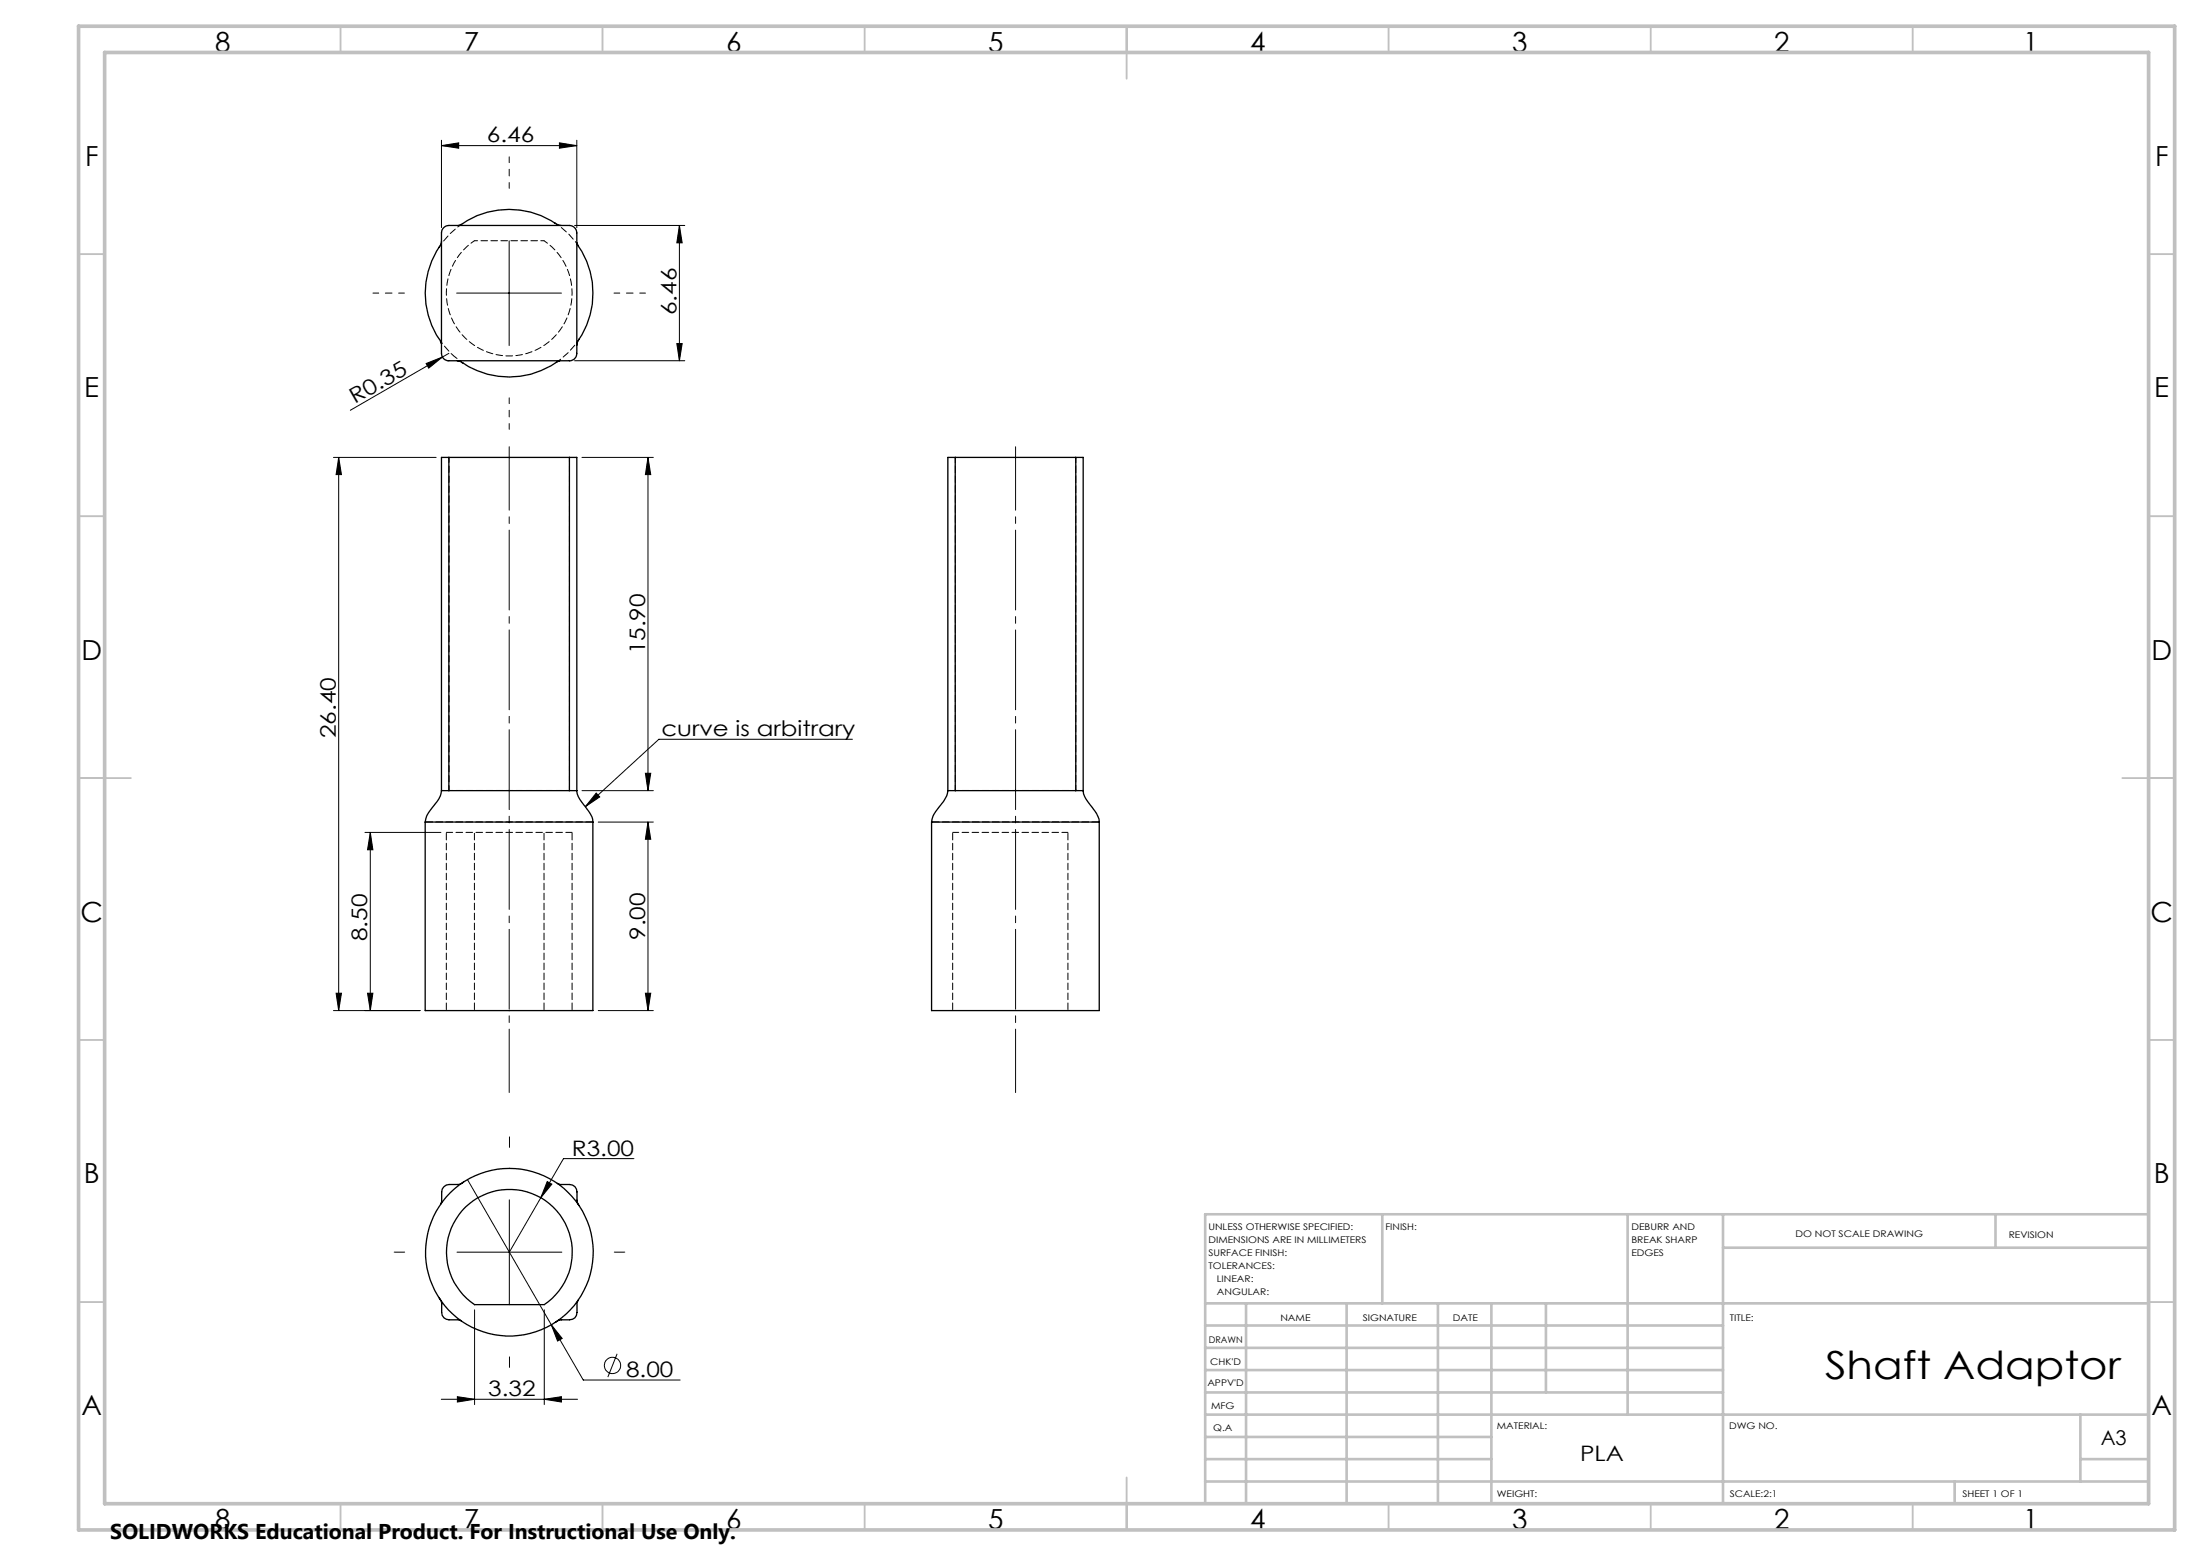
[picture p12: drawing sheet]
<svg xmlns="http://www.w3.org/2000/svg" width="420mm" height="297mm" viewBox="0 0 420 297" stroke-linecap="round" stroke-linejoin="round" font-family="sans-serif">
<g fill="none" stroke="#000" stroke-width=".19">
<path d="M84.2 27.8l3.3-.5v1zM84.2 26.8v16.7M84.2 27.8h25.9M106.8 27.3l3.3 .5-3.3 .5zM110.1 26.8v16.7M87.1 55.9h20M97.2 46v20M109.6 43h21.1M129.6 43l.6 3.4h-1zM129.6 43v25.9M81.3 69.4l3.1-1.2-2.6 2.1zM84.4 68.2l-17.5 10.1"/>
<path d="M85.7 67.4l-1.3 .8M109.6 68.9h21.1M129.2 65.6h1l-.6 3.3zM63.6 87.3h19.6M64.6 87.3v105.6M64.6 87.3l.6 3.3h-1.1zM111.1 87.3h13.6M123.6 87.3v63.6M123.6 87.3l.6 3.3h-1zM69.6 158.9h14.5M70.7 158.9v34M70.7 158.9l.5 3.3h-1.1z"/>
<path d="M111.1 150.9h13.6M113.8 151.4l.6 .7-2.7 1.9zM114.2 156.9h10.5M123.2 147.6h1l-.6 3.3zM123.6 156.9l.6 3.3h-1zM123.6 156.9v36M162.7 141.1h-37l-14 12.9M63.6 192.9h16.6M64.1 189.6h1.1l-.6 3.3zM70.1 189.6h1.1l-.5 3.3zM114.2 192.9h10.5M123.2 189.6h1l-.6 3.3z"/>
<path d="M87.2 239h20M89.2 225.2l22.1 38.2h18.5M97.2 229v20M103.2 228.6l-6 10.4M104.4 225.5l.9 .5-2.1 2.6zM121 221.2h-13.5l-4.3 7.4M90.6 250v18.1M103.9 250v18.1M105.2 252.9l2.1 2.6-.9 .5zM117.8 258.4l-1.8 4.5M84.2 267.1h26M87.3 266.6l3.3 .5-3.3 .5z"/>
<path d="M103.9 267.1l3.2-.5v1z"/>
<circle cx="116.9" cy="260.6" r="1.55"/>
</g>
<path d="M97.2 219v-2M77.2 239h-2M117.2 239h2M97.2 259v2" fill="none" stroke="#000" stroke-width=".19" stroke-dasharray="15.2 1.3 1.3 1.3"/>
<path d="M97.2 35.9v-6M77.2 55.9h-6M117.2 55.9h6M97.2 75.9v6" fill="none" stroke="#000" stroke-width=".19" stroke-dasharray="15.2 1.3 1.3 1.3" stroke-dashoffset="14.1"/>
<path d="M97.2 85.3v123.2M193.8 85.3v123.2" fill="none" stroke="#000" stroke-width=".19" stroke-dasharray="15.2 1.3 1.3 1.3" stroke-dashoffset="3.1"/>
<g fill="none" stroke="#c0c0c0" stroke-width=".35">
<path d="M65 5v5M115 5v5M165 5v5M215 5v10M265 5v5M315 5v5M365 5v5M15 48.5h5M410 48.5h5M15 98.5h5M410 98.5h5M15 148.5h10"/>
<path d="M405 148.5h10M15 198.5h5M410 198.5h5M15 248.5h5M410 248.5h5M65 287v5M115 287v5M165 287v5M215 282v10M265 287v5M315 287v5M365 287v5"/>
</g>
<g fill="none" stroke="#c0c0c0" stroke-width=".5">
<path d="M263.8 231.8v17M310.6 231.8v38.2M328.8 231.8v55.2M328.8 238.2h81.2M380.8 231.8v6.4M410 231.8h-180v55.2M230 248.8h180M230 257.3h98.8M230 253h98.8M237.8 248.8v38.2M257 248.8v38.2M274.4 248.8v38.2"/>
<path d="M284.6 248.8v38.2M295 248.8v17M230 265.8h98.8M230 261.5h98.8M230 278.5h54.6M230 274.3h54.6M230 270h180M397 278.5h13M397 270v12.8M230 282.8h180M373 282.8v4.2"/>
</g>
<path d="M15 5h400v287h-400zM20 10h390v277h-390z" fill="none" stroke="#c0c0c0" stroke-width=".7"/>
<g fill="#000">
<path d="M81.3 69.4l3.1-1.2-2.6 2.1zM113.8 151.4l.6 .7-2.7 1.9z"/>
<path d="M84.2 27.8l3.3-.5v1zM106.8 27.3l3.3 .5-3.3 .5zM105.2 252.9l1.2 3.1 .9-.5zM104.4 225.5l-1.2 3.1 2.1-2.6z"/>
<path d="M64.6 87.3l.6 3.3h-1.1zM64.1 189.6h1.1l-.6 3.3zM70.7 158.9l.5 3.3h-1.1zM70.1 189.6h1.1l-.5 3.3zM123.6 87.3l.6 3.3h-1zM123.2 147.6h1l-.6 3.3zM129.6 43l.6 3.4h-1zM129.2 65.6h1l-.6 3.3z"/>
<path d="M123.2 189.6h1l-.6 3.3zM123.6 156.9l.6 3.3h-1z"/>
<path d="M103.9 267.1l3.2-.5v1zM87.3 266.6l3.3 .5-3.3 .5z"/>
</g>
<g fill="none" stroke="#000" stroke-width=".25">
<path d="M84.2 46v.5a16.2 16.2 0 0 0-.1 18.6M84.7 43.5l.4-.4 .6-.1h23a1.45 1.45 0 0 1 1.4 1.4v23a1.39 1.39 0 0 1-1.4 1.5h-23a1.39 1.39 0 0 1-1.5-1.5v-23l.1-.5zM105.9 42.6a16.2 16.2 0 0 0-18.2 .4h-.2M105.9 42.6l.7 .4h.5M110.1 46.4l.2 .4M110.2 46.8a15.9 15.9 0 0 1 .3 17.9M84 65.1l.2 .5M87.2 68.9l.7 .1 .5 .4M106.8 68.9h-.2a16.2 16.2 0 0 1-18.2 .4M110.5 64.7l-.4 .7v.5M85.7 87.3h-1.5v63.6M85.7 87.3v63.6"/>
<path d="M85.7 87.3h23M108.7 87.3h1.4v63.6M108.7 87.3v63.6M182.3 87.3h-1.4v63.6M182.3 87.3h23M182.3 87.3v63.6M205.3 87.3h1.4v63.6M205.3 87.3v63.6M81.1 156.9v36h32v-36M81.1 156.9h32M84.2 150.9a5.6 5.6 0 0 1-1.7 3.3 5 5 0 0 0-1.4 2.7M84.2 150.9h1.5"/>
<path d="M85.7 150.9h23M108.7 150.9h1.4M110.1 150.9a5.9 5.9 0 0 0 1.7 3.3l.5 .6a3.3 3.3 0 0 1 .8 2.1M177.8 156.9v36h32v-36M177.8 156.9h32M180.9 150.9a6.2 6.2 0 0 1-1.8 3.3 5 5 0 0 0-1.3 2.7M180.9 150.9h1.4M182.3 150.9h23M205.3 150.9h1.4M206.7 150.9a5.9 5.9 0 0 0 1.8 3.3l.5 .6a3.9 3.9 0 0 1 .8 2.1M88.4 225.6l-1 .5a3.5 3.5 0 0 0-2.7 .4 4.2 4.2 0 0 0-.5 3l-.1 .4M88.8 230.4a12 12 0 0 1 17.7 1.1 12 12 0 0 1-2.6 17.5h-13.3a12.1 12.1 0 0 1-1.8-18.6z"/>
<path d="M106.4 225.9l.3 .1a4.4 4.4 0 0 1 3 .5 4 4 0 0 1 .4 2.7l.4 .9M83.8 247.8l.4 .5 .1 .5a3.6 3.6 0 0 0 .4 2.7l1 .4h1.9l.5 .2M110.1 248.6v1.9a1.33 1.33 0 0 1-1.4 1.4l-1.9 .1-.8 .4M110.3 248.2l-.2 .4"/>
<circle cx="97.2" cy="239" r="16"/>
</g>
<path d="M103.8 45.9h-13.3M84.1 65.1l2.4 2.8M84.3 150.9h1.4M108.7 150.9h1.4M180.9 150.9h1.4M205.3 150.9h1.4" fill="none" stroke="#000" stroke-width=".19" stroke-dasharray="1.3 .6" stroke-dashoffset=".7"/>
<path d="M85.7 150.9h23M205.3 150.9h-23" fill="none" stroke="#000" stroke-width=".19" stroke-dasharray="1.3 .6" stroke-dashoffset=".6"/>
<path d="M85.2 158.9v34M90.5 158.9v34M103.8 158.9v34M181.8 158.9v34M203.8 158.9v34M109.2 192.9v-34" fill="none" stroke="#000" stroke-width=".19" stroke-dasharray="1.3 .6" stroke-dashoffset="-.2"/>
<path d="M85.2 158.9h24M181.8 158.9h22" fill="none" stroke="#000" stroke-width=".19" stroke-dasharray="1.3 .6" stroke-dashoffset=".1"/>
<path d="M85.7 87.3v63.6M108.7 87.3v63.6M182.3 87.3v63.6M205.3 87.3v63.6" fill="none" stroke="#000" stroke-width=".19" stroke-dasharray="1.3 .6" stroke-dashoffset=".3"/>
<path d="M113.2 156.9h-32M209.8 156.9h-32" fill="none" stroke="#000" stroke-width=".19" stroke-dasharray="1.3 .6" stroke-dashoffset="-.1"/>
<path d="M88 42.8a14.4 14.4 0 0 0-4.2 4.4M110.3 46.8a14.4 14.4 0 0 0-4.4-4.2M86.5 67.9l1.9 1.4M106.3 69a14.4 14.4 0 0 0 4.2-4.3" fill="none" stroke="#000" stroke-width=".19" stroke-dasharray="1.3 .6" stroke-dashoffset=".4"/>
<path d="M84.3 46h.1M110.1 46.3h.1M84.3 65.5v.1M110.1 65.9h.1" fill="none" stroke="#000" stroke-width=".19" stroke-dasharray="1.3 .6"/>
<path d="M90.5 45.9a12 12 0 0 0-2.4 17.9 12 12 0 0 0 18.1 0 12 12 0 0 0-2.4-17.9" fill="none" stroke="#000" stroke-width=".19" stroke-dasharray="1.3 .6" stroke-dashoffset=".5"/>
<text font-size="7.4" x="348.3" y="263.3">Shaft Adaptor</text>
<g font-size="5.3">
<text x="41" y="9.9">8</text>
<text x="88.5" y="9.9">7</text>
<text x="138.5" y="9.9">6</text>
<text x="188.5" y="9.9">5</text>
<text x="238.5" y="9.9">4</text>
<text x="288.5" y="9.9">3</text>
<text x="338.5" y="9.9">2</text>
<text x="386" y="9.9">1</text>
<text x="16.2" y="31.7">F</text>
<text x="411.2" y="31.7">F</text>
<text x="16.1" y="75.9">E</text>
<text x="411.1" y="75.9">E</text>
<text x="15.5" y="125.9">D</text>
<text x="410.5" y="125.9">D</text>
<text x="15.4" y="175.9">C</text>
<text x="410.4" y="175.9">C</text>
<text x="16" y="225.9">B</text>
<text x="411" y="225.9">B</text>
<text x="15.5" y="270.2">A</text>
<text x="410.5" y="270.2">A</text>
<text x="41" y="291.9">8</text>
<text x="88.5" y="291.9">7</text>
<text x="138.5" y="291.9">6</text>
<text x="188.5" y="291.9">5</text>
<text x="238.5" y="291.9">4</text>
<text x="288.5" y="291.9">3</text>
<text x="338.5" y="291.9">2</text>
<text x="386" y="291.9">1</text>
</g>
<g font-size="4.1">
<text x="92.9" y="27.2">6.46</text>
<text x="129.1" y="60.1" transform="rotate(-90 129.1 60.1)">6.46</text>
<text x="67.7" y="77.2" transform="rotate(-30 67.7 77.2)">R0.35</text>
<text x="123.1" y="124.9" transform="rotate(-90 123.1 124.9)">15.90</text>
<text x="64.1" y="140.9" transform="rotate(-90 64.1 140.9)">26.40</text>
<text x="126.2" y="140.5">curve is arbitrary</text>
<text x="70.1" y="179.7" transform="rotate(-90 70.1 179.7)">8.50</text>
<text x="123.1" y="179.4" transform="rotate(-90 123.1 179.4)">9.00</text>
<text x="109.1" y="220.6">R3.00</text>
<text x="119.5" y="262.8">8.00</text>
<text x="93.1" y="266.5">3.32</text>
<text x="301.5" y="278.9">PLA</text>
<text x="21" y="293.7">SOLIDWORKS Educational Product. For Instructional Use Only.</text>
</g>
<text font-size="3.9" x="400.9" y="275.8">A3</text>
<g font-size="1.7">
<text x="230.6" y="234.8">UNLESS OTHERWISE SPECIFIED:</text>
<text x="230.6" y="237.3">DIMENSIONS ARE IN MILLIMETERS</text>
<text x="230.6" y="239.8">SURFACE FINISH:</text>
<text x="264.4" y="234.8">FINISH:</text>
<text x="311.3" y="234.7">DEBURR AND</text>
<text x="311.3" y="237.2">BREAK SHARP</text>
<text x="311.3" y="239.7">EDGES</text>
<text x="342.6" y="236.2">DO NOT SCALE DRAWING</text>
<text x="383.3" y="236.4">REVISION</text>
<text x="230.6" y="242.3">TOLERANCES:</text>
<text x="232.2" y="244.8">LINEAR:</text>
<text x="232.2" y="247.3">ANGULAR:</text>
<text x="230.6" y="256.3">DRAWN</text>
<text x="244.3" y="252.2">NAME</text>
<text x="260" y="252.1">SIGNATURE</text>
<text x="277.2" y="252.1">DATE</text>
<text x="330.1" y="252.1">TITLE:</text>
<text x="230.9" y="260.5">CHK'D</text>
<text x="230.4" y="264.6">APPV'D</text>
<text x="231.1" y="269">MFG</text>
<text x="231.5" y="273.2">Q.A</text>
<text x="285.6" y="272.7">MATERIAL:</text>
<text x="330" y="272.7">DWG NO.</text>
<text x="285.6" y="285.7">WEIGHT:</text>
<text x="330.1" y="285.8">SCALE:2:1</text>
<text x="374.5" y="285.8">SHEET 1 OF 1</text>
</g>
</svg>
